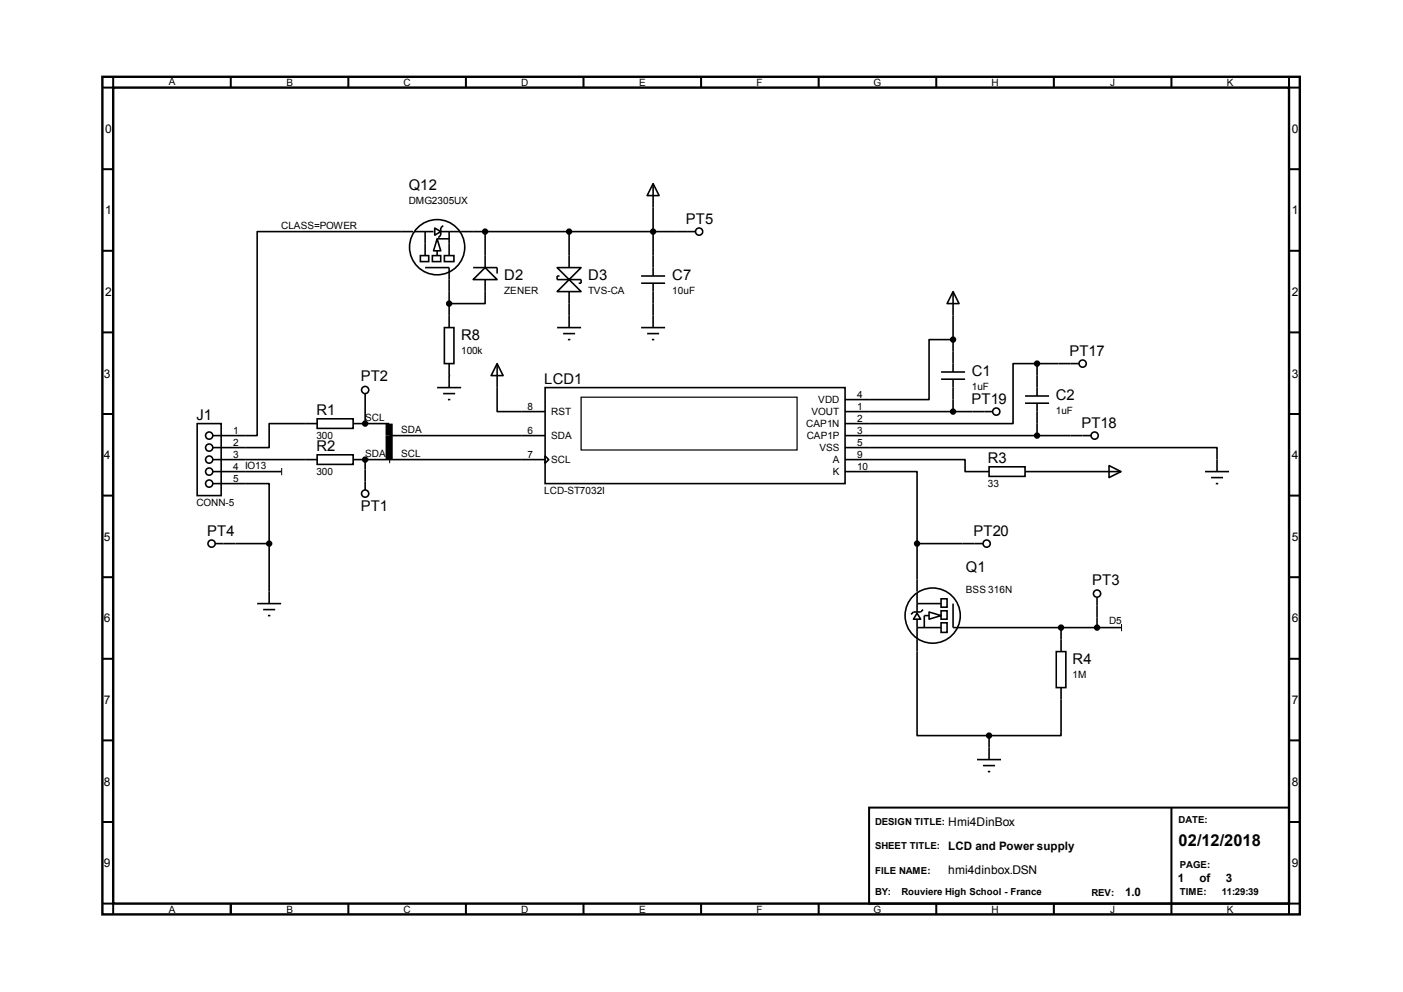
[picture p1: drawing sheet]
<svg xmlns="http://www.w3.org/2000/svg" width="297mm" height="210mm" viewBox="0 0 297 210" stroke-linecap="round" stroke-linejoin="round" font-family="sans-serif">
<path d="M21.7 16.3h253.5v177.2h-253.5zM24 18.5h248.9v172.8h-248.9z" fill="none" stroke="#000" stroke-width=".51"/>
<g fill="none" stroke="#000" stroke-width=".42">
<path d="M24 16.3v2.2h-2.3M48.9 16.3v2.2M73.7 16.3v2.2M98.6 16.3v2.2M123.5 16.3v2.2M148.4 16.3v2.2M173.3 16.3v2.2M198.2 16.3v2.2M223.1 16.3v2.2M248 16.3v2.2M272.9 16.3v2.2h2.3M21.7 35.8h2.3"/>
<path d="M272.9 35.8h2.3M21.7 53.1h2.3M272.9 53.1h2.3M21.7 70.4h2.3M272.9 70.4h2.3M21.7 87.6h2.3M272.9 87.6h2.3M21.7 104.9h2.3M272.9 104.9h2.3M21.7 122.2h2.3M21.7 139.4h2.3M272.9 122.2h2.3"/>
<path d="M272.9 139.4h2.3M21.7 156.7h2.3M272.9 156.7h2.3M21.7 174h2.3M184 170.9h88.9v20.4h-88.9zM248 170.9v22.6M272.9 174h2.3M21.7 191.3h2.3v2.2M48.9 191.3v2.2M73.7 191.3v2.2M98.6 191.3v2.2M123.5 191.3v2.2"/>
<path d="M148.4 191.3v2.2M173.3 191.3v2.2M198.2 191.3v2.2M223.1 191.3v2.2M275.2 191.3h-2.3v2.2"/>
</g>
<path d="M82.4 89.7v7.6" fill="none" stroke="#000" stroke-width="1.5" stroke-linecap="butt"/>
<g fill="none" stroke="#000" stroke-width=".34">
<path d="M138.3 38.9l1.2 2.5h-2.5zM138.3 38.9v19.5M87.5 49h-33.1v43.2h-9.4M87.7 49h4.1M89 54.1h1.8v1.3h-1.8zM90 56.6h5.1v12.7M90 49v5.1M91.5 54.1h1.8v1.3h-1.8zM92 48.3l1.3 .7-1.3 .8zM92.5 50.5l.8 2.6h-1.5zM92.5 53.1v1M92.5 50.5h2.6"/>
<path d="M93.3 49h53.9M93.8 47.8l-.5 .5v1.5l-.5 .5M94.1 54.1h2v1.3h-2zM95.1 49v5.1M100.2 59.2l2.5-2.6 2.5 2.6zM100.2 56.6h5v1.3M102.7 59.2v5.1h-7.6M102.7 49v7.6M117.9 56.6h5.1l-2.5 2.6zM118.4 58.4h-.5v.8h5.1v.7h-.5M120.5 59.2l2.5 2.5h-5.1zM120.5 49v7.6"/>
<path d="M135.7 58.4h5.1M135.7 59.9h5.1M138.3 59.9v9.4M94.1 69.3h2v7.7h-2zM95.1 77v5M105.2 77l1.3 2.5h-2.5zM105.2 77v10.1h10.2M117.9 69.3h5.1M119.2 70.6h2.6M120.2 71.9h.5M120.5 61.7v7.6M135.7 69.3h5.1"/>
<path d="M137 70.6h2.5M138 71.9h.5M199.2 78.7h5.1M201.8 61.7l1.2 2.6h-2.5zM201.8 71.9h-5.1v12.7h-17.8M201.8 61.7v17M219.5 77h-5v12.7h-35.6M219.5 77v6.8M219.5 77h8.9M41.7 89.7h5.1v15.2h-5.1zM45 97.3h22.1M45 99.8h14.5"/>
<path d="M67.1 88.6h7.7v2.1h-7.7zM67.1 96.3h7.7v2h-7.7zM67.1 89.7h-10.1v5h-12M74.8 97.3h40.6M74.8 89.7h7.6M77.3 83.3v6.4M77.3 97.3v6.4M82.4 92.2h33M92.5 82h5.1M93.8 83.3h2.6M94.8 84.6h.5M115.4 82h63.5v20.4h-63.5z"/>
<path d="M115.4 96.5l.8 .8-.8 .7zM178.9 94.7h78.7v5.1M178.9 97.3h25.4v2.5h5.1M178.9 99.8h15.2v15.3M178.9 92.2h52.1M178.9 87.1h31.2M199.2 80.3h5.1M201.8 80.3v6.8M209.4 98.8h7.6v2h-7.6zM217 99.8h20.3M217 85.3h5.1M217 83.8h5.1"/>
<path d="M219.5 85.3v6.9M234.8 98.6l2.5 1.2-2.5 1.3zM255.1 99.8h5.1M45 102.4h12v12.7M45.6 115.1h11.4M57 115.1v12.7M194.1 115.1h14M194.1 115.1v10.1M256.4 101.1h2.5M257.4 102.4h.5M54.4 127.8h5.1M55.7 129h2.6"/>
<path d="M56.7 130.3h.5M194.1 129.8l.8 1.3h-1.5zM194.1 131.1v24.6h15.3M194.1 132.8h5.1M194.1 125.5v4M194.1 127.8h5.1M195.4 129l-.5 .5h-1.5l-.5 .5M196.7 129.5l2.5 .8-2.5 .8zM196.7 130.3h-1v2.5M199.2 126.7h1.3v1.8h-1.3zM199.2 131.8h1.3v2.1h-1.3zM199.2 129.3h1.3v1.8h-1.3z"/>
<path d="M201.8 127.8v5h35.5M223.6 137.9h2v7.6h-2zM224.6 132.8v5.1M232.2 126.4v6.4M209.4 155.7v5.1M224.6 145.5v10.2h-15.2M206.8 160.8h5.1M208.1 162.1h2.6M209.1 163.3h.5"/>
<circle cx="92.5" cy="52.3" r="5.8"/>
<circle cx="102.7" cy="49" r=".51"/>
<circle cx="120.5" cy="49" r=".51"/>
<circle cx="138.3" cy="49" r=".51"/>
<circle cx="148" cy="49" r=".76"/>
<circle cx="95.1" cy="64.3" r=".51"/>
<circle cx="201.8" cy="71.9" r=".51"/>
<circle cx="219.5" cy="77" r=".51"/>
<circle cx="229.2" cy="77" r=".76"/>
<circle cx="44.3" cy="97.3" r=".76"/>
<circle cx="44.3" cy="99.8" r=".76"/>
<circle cx="44.3" cy="92.2" r=".76"/>
<circle cx="44.3" cy="94.7" r=".76"/>
<circle cx="77.3" cy="89.7" r=".51"/>
<circle cx="77.3" cy="97.3" r=".51"/>
<circle cx="77.3" cy="82.6" r=".76"/>
<circle cx="201.8" cy="87.1" r=".51"/>
<circle cx="210.9" cy="87.1" r=".76"/>
<circle cx="219.5" cy="92.2" r=".51"/>
<circle cx="231.7" cy="92.2" r=".76"/>
<circle cx="44.3" cy="102.4" r=".76"/>
<circle cx="44.8" cy="115.1" r=".76"/>
<circle cx="57" cy="115.1" r=".51"/>
<circle cx="77.3" cy="104.5" r=".76"/>
<circle cx="194.1" cy="115.1" r=".51"/>
<circle cx="208.9" cy="115.1" r=".76"/>
<circle cx="197.4" cy="130.3" r="5.8"/>
<circle cx="224.6" cy="132.8" r=".51"/>
<circle cx="232.2" cy="132.8" r=".51"/>
<circle cx="232.2" cy="125.6" r=".76"/>
<circle cx="209.4" cy="155.7" r=".51"/>
</g>
<path d="M123 84.1h45.7v11.2h-45.7z" fill="none" stroke="#000" stroke-width=".25"/>
<g fill="#000">
<circle cx="102.7" cy="49" r=".51"/>
<circle cx="120.5" cy="49" r=".51"/>
<circle cx="138.3" cy="49" r=".51"/>
<circle cx="95.1" cy="64.3" r=".51"/>
<circle cx="201.8" cy="71.9" r=".51"/>
<circle cx="219.5" cy="77" r=".51"/>
<circle cx="77.3" cy="89.7" r=".51"/>
<circle cx="77.3" cy="97.3" r=".51"/>
<circle cx="201.8" cy="87.1" r=".51"/>
<circle cx="219.5" cy="92.2" r=".51"/>
<circle cx="57" cy="115.1" r=".51"/>
<circle cx="194.1" cy="115.1" r=".51"/>
<circle cx="224.6" cy="132.8" r=".51"/>
<circle cx="232.2" cy="132.8" r=".51"/>
<circle cx="209.4" cy="155.7" r=".51"/>
</g>
<text font-size="3.5" x="249.5" y="179">02/12/2018</text>
<g font-size="3.1">
<text x="86.5" y="40.3">Q12</text>
<text x="145.2" y="47.5">PT5</text>
<text x="106.8" y="59.4">D2</text>
<text x="124.5" y="59.4">D3</text>
<text x="142.3" y="59.4">C7</text>
<text x="97.6" y="72.1">R8</text>
<text x="226.4" y="75.4">PT17</text>
<text x="76.4" y="80.7">PT2</text>
<text x="115.2" y="81.3">LCD1</text>
<text x="205.7" y="79.7">C1</text>
<text x="41.6" y="88.9">J1</text>
<text x="67" y="87.9">R1</text>
<text x="205.7" y="85.6">PT19</text>
<text x="223.5" y="84.8">C2</text>
<text x="67" y="95.5">R2</text>
<text x="228.9" y="90.7">PT18</text>
<text x="209.1" y="98">R3</text>
<text x="43.9" y="113.5">PT4</text>
<text x="76.4" y="108.2">PT1</text>
<text x="206.1" y="113.5">PT20</text>
<text x="204.5" y="121.1">Q1</text>
<text x="231.2" y="123.8">PT3</text>
<text x="227.1" y="140.5">R4</text>
</g>
<g font-size="2.5">
<text x="22.3" y="28.1">0</text>
<text x="273.5" y="28.1">0</text>
<text x="22.3" y="45.4">1</text>
<text x="273.5" y="45.4">1</text>
<text x="22.3" y="62.7">2</text>
<text x="273.5" y="62.7">2</text>
<text x="22" y="79.9">3</text>
<text x="273.5" y="79.9">3</text>
<text x="22" y="97.2">4</text>
<text x="273.5" y="97.2">4</text>
<text x="22" y="114.5">5</text>
<text x="273.5" y="114.5">5</text>
<text x="22" y="131.7">6</text>
<text x="273.5" y="131.7">6</text>
<text x="22" y="149">7</text>
<text x="273.5" y="149">7</text>
<text x="22" y="166.3">8</text>
<text x="273.5" y="166.3">8</text>
<text x="200.7" y="179.9">LCD and Power supply</text>
<text x="200.7" y="174.8">Hmi4DinBox</text>
<text x="22" y="183.6">9</text>
<text x="200.7" y="185.1">hmi4dinbox.DSN</text>
<text x="273.5" y="183.6">9</text>
<text x="238.2" y="189.7">1.0</text>
<text x="249.3" y="186.7">1</text>
<text x="253.9" y="186.7">of</text>
<text x="259.5" y="186.7">3</text>
</g>
<g font-size="2.1">
<text x="35.7" y="18">A</text>
<text x="60.6" y="18.3">B</text>
<text x="85.4" y="18.3">C</text>
<text x="110.3" y="18.3">D</text>
<text x="135.3" y="18.3">E</text>
<text x="160.2" y="18.3">F</text>
<text x="184.9" y="18.3">G</text>
<text x="209.9" y="18.3">H</text>
<text x="235" y="18.3">J</text>
<text x="259.7" y="18.3">K</text>
<text x="86.5" y="43.2">DMG2305UX</text>
<text x="59.5" y="48.4">CLASS=POWER</text>
<text x="106.8" y="62.2">ZENER</text>
<text x="124.5" y="62.2">TVS-CA</text>
<text x="142.3" y="62.2">10uF</text>
<text x="97.6" y="74.9">100k</text>
<text x="205.7" y="82.6">1uF</text>
<text x="77.3" y="89.1">SCL</text>
<text x="111.7" y="86.7">8</text>
<text x="116.7" y="87.9">RST</text>
<text x="171.8" y="87.9">VOUT</text>
<text x="173.2" y="85.3">VDD</text>
<text x="181.4" y="84.2">4</text>
<text x="181.4" y="86.7">1</text>
<text x="181.4" y="89.2">2</text>
<text x="223.5" y="87.6">1uF</text>
<text x="49.4" y="91.8">1</text>
<text x="49.4" y="94.3">2</text>
<text x="67" y="92.9">300</text>
<text x="84.9" y="91.6">SDA</text>
<text x="111.7" y="91.8">6</text>
<text x="116.7" y="93">SDA</text>
<text x="170.7" y="90.4">CAP1N</text>
<text x="170.8" y="93">CAP1P</text>
<text x="173.5" y="95.5">VSS</text>
<text x="181.4" y="91.8">3</text>
<text x="181.4" y="94.3">5</text>
<text x="49.4" y="96.9">3</text>
<text x="49.4" y="99.4">4 IO13</text>
<text x="49.4" y="101.9">5</text>
<text x="67" y="100.5">300</text>
<text x="77.3" y="96.7">SDA</text>
<text x="84.9" y="96.7">SCL</text>
<text x="111.7" y="96.9">7</text>
<text x="116.7" y="98">SCL</text>
<text x="176.3" y="100.6">K</text>
<text x="176.3" y="98">A</text>
<text x="181.4" y="99.4">10</text>
<text x="181.4" y="96.9">9</text>
<text x="41.6" y="107">CONN-5</text>
<text x="115.2" y="104.6">LCD-ST7032I</text>
<text x="209.1" y="103">33</text>
<text x="204.5" y="125.6">BSS 316N</text>
<text x="234.8" y="132.2">D5</text>
<text x="227.1" y="143.4">1M</text>
<text x="35.7" y="193.3">A</text>
<text x="60.6" y="193.3">B</text>
<text x="85.4" y="193.3">C</text>
<text x="110.3" y="193.3">D</text>
<text x="135.3" y="193.3">E</text>
<text x="160.2" y="193.3">F</text>
<text x="184.9" y="193.3">G</text>
<text x="209.9" y="193.3">H</text>
<text x="235" y="193.3">J</text>
<text x="259.7" y="193.3">K</text>
</g>
<g font-size="2">
<text x="185.3" y="174.6">DESIGN TITLE:</text>
<text x="185.3" y="179.7">SHEET TITLE:</text>
<text x="249.5" y="174.2">DATE:</text>
<text x="185.3" y="184.9">FILE NAME:</text>
<text x="249.8" y="183.6">PAGE:</text>
<text x="185.3" y="189.4">BY:</text>
<text x="190.8" y="189.4">Rouviere High School - France</text>
<text x="231.1" y="189.6">REV:</text>
<text x="249.8" y="189.4">TIME:</text>
<text x="258.7" y="189.4">11:29:39</text>
</g>
</svg>
